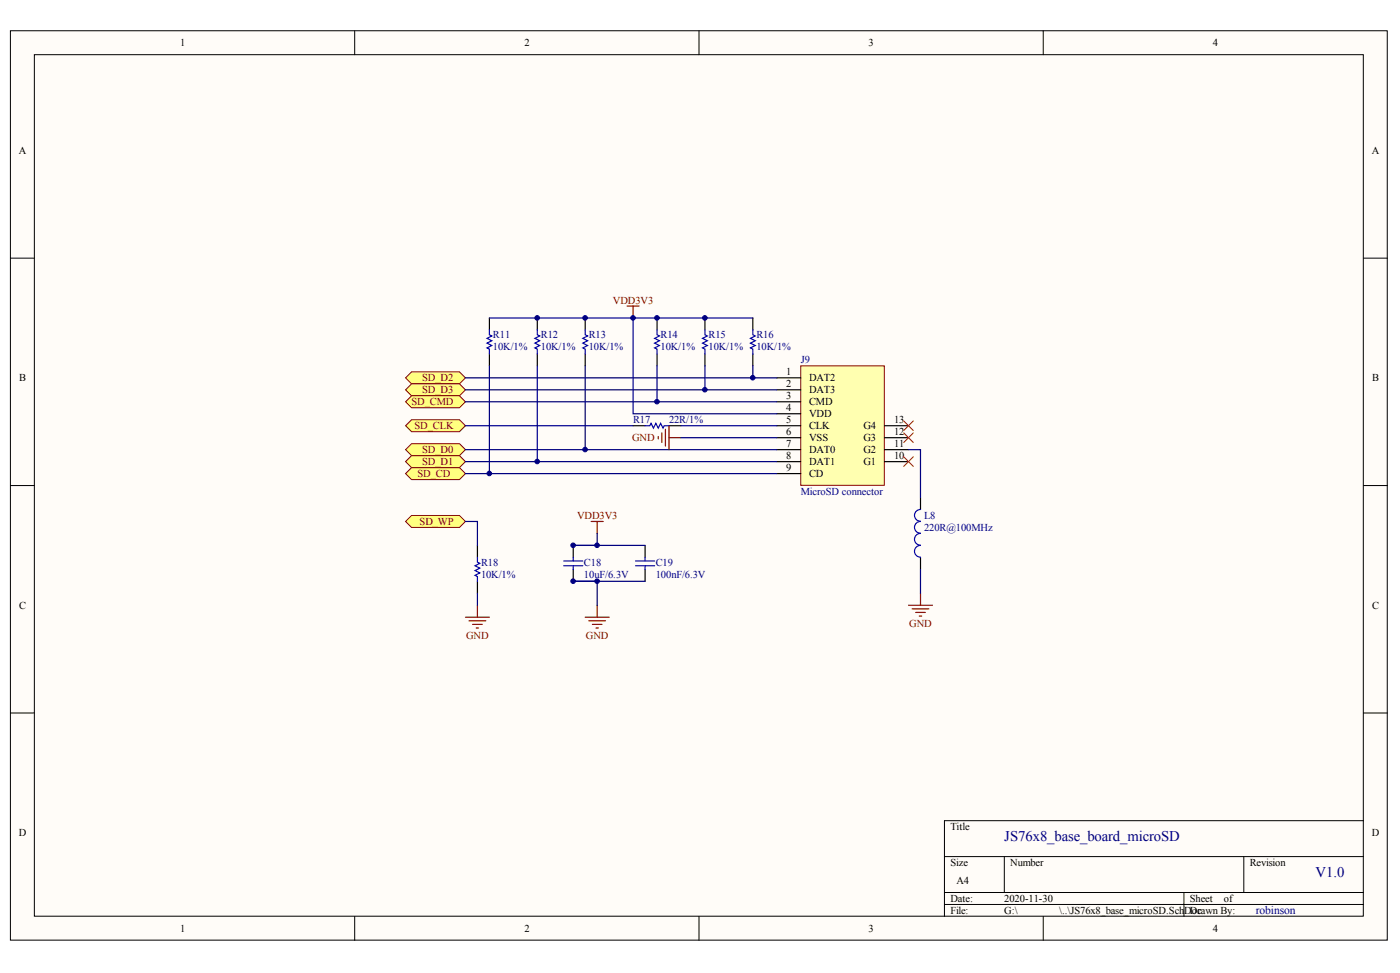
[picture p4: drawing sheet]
<svg xmlns="http://www.w3.org/2000/svg" width="285mm" height="198mm" viewBox="0 0 285 198" stroke-linecap="round" stroke-linejoin="round" font-family="sans-serif">
<g fill="#fffcf8" stroke="#000" stroke-width=".2">
<path d="M2.1 6.3h280.4v184.9h-280.4z"/>
<path d="M7 11.1h270.6v175.3h-270.6z"/>
</g>
<g fill="none" stroke="#000" stroke-width=".2">
<path d="M72.2 6.3v4.8M142.3 6.3v4.8M212.4 6.3v4.8M2.1 52.5h4.9M277.6 52.5h4.9M2.1 98.8h4.9M277.6 98.8h4.9M2.1 145h4.9M277.6 145h4.9M192.3 174.2h85.3M204.5 174.2v7.3M253.2 174.2v7.3"/>
<path d="M277.6 166.9h-85.3v19.5M72.2 186.4v4.9M142.3 186.4v4.9M192.3 181.5h85.3M192.3 184h85.3M212.4 186.4v4.9M241.1 181.5v4.9"/>
</g>
<path d="M163 74.4h17.1v24.3h-17.1z" fill="#ffffb0" stroke="#800000" stroke-width=".2"/>
<g fill="none" stroke="#000" stroke-width=".24">
<path d="M158.2 76.9h4.8M158.2 79.3h4.8M158.2 81.7h4.8M158.2 84.2h4.8M158.2 86.6h4.8M158.2 89h4.8M158.2 91.5h4.8M158.2 93.9h4.8M158.2 96.3h4.8M180.1 86.6h4.9M180.1 89h4.9M180.1 91.5h4.9"/>
<path d="M180.1 93.9h4.9"/>
</g>
<path d="M127.7 62.2h2.4M128.9 62.2v2.5" fill="none" stroke="#800000" stroke-width=".24"/>
<g fill="#ffff80" stroke="#800000" stroke-width=".2">
<path d="M82.6 76.9l1.2-1.3h9.7l1.3 1.3-1.3 1.2h-9.7z" fill-rule="evenodd"/>
<path d="M82.6 79.3l1.2-1.2h9.7l1.3 1.2-1.3 1.2h-9.7z" fill-rule="evenodd"/>
<path d="M82.6 81.7l1.2-1.2h9.7l1.3 1.2-1.3 1.2h-9.7z" fill-rule="evenodd"/>
<path d="M82.6 86.6l1.2-1.2h9.7l1.3 1.2-1.3 1.2h-9.7z" fill-rule="evenodd"/>
<path d="M82.6 96.3l1.2-1.2h9.7l1.3 1.2-1.3 1.2h-9.7z" fill-rule="evenodd"/>
<path d="M82.6 106.1l1.2-1.2h9.7l1.3 1.2-1.3 1.2h-9.7z" fill-rule="evenodd"/>
<path d="M82.6 91.5l1.2-1.3h9.7l1.3 1.3-1.3 1.2h-9.7z" fill-rule="evenodd"/>
<path d="M82.6 93.9l1.2-1.2h9.7l1.3 1.2-1.3 1.2h-9.7z" fill-rule="evenodd"/>
</g>
<g fill="none" stroke="#000" stroke-width=".24">
<path d="M99.6 64.7v2.4M99.6 72v2.4M109.4 64.7v2.4M109.4 72v2.4M119.1 64.7v2.4M119.1 72v2.4M133.8 64.7v2.4M133.8 72v2.4M143.5 64.7v2.4M143.5 72v2.4M153.3 64.7v2.4M153.3 72v2.4"/>
<path d="M128.9 86.6h2.4M136.2 86.6h2.5M97.2 110.9v2.5M97.2 118.2v2.5M116.7 110.9v2.5M116.7 115.8v2.4M131.3 110.9v2.5M131.3 115.8v2.4M187.4 101.2v2.4M187.4 113.4v2.4"/>
</g>
<g fill="none" stroke="#00f" stroke-width=".24">
<path d="M99.6 67.1v1l.5 .2-.9 .5 .9 .5-.9 .5 .9 .5-.9 .5 .4 .2v1M109.4 67.1v1l.5 .2-1 .5 1 .5-1 .5 1 .5-1 .5 .5 .2v1M119.1 67.1v1l.5 .2-.9 .5 .9 .5-.9 .5 .9 .5-.9 .5 .4 .2v1M133.8 67.1v1l.5 .2-1 .5 1 .5-1 .5 1 .5-1 .5 .5 .2v1M143.5 67.1v1l.5 .2-1 .5 1 .5-1 .5 1 .5-1 .5 .5 .2v1M153.3 67.1v1l.5 .2-1 .5 1 .5-1 .5 1 .5-1 .5 .5 .2v1M131.3 86.6h1l.3-.5 .4 1 .5-1 .5 1 .5-1 .5 1 .2-.5h1M97.2 113.4v.9l.5 .3-1 .5 1 .5-1 .4 1 .5-1 .5 .5 .3v.9M114.8 114.1h3.9M114.8 115.1h3.9M116.7 113.4v.7M116.7 115.1v.7"/>
<path d="M129.4 114.1h3.9M129.4 115.1h3.9M131.3 113.4v.7M131.3 115.1v.7M187.4 108.5a1.22 1.22 0 0 0-1.2 1.2 1.22 1.22 0 0 0 1.2 1.2 1.19 1.19 0 0 0-1.2 1.2 1.19 1.19 0 0 0 1.2 1.2M187.4 106.1a1.19 1.19 0 0 0-1.2 1.2 1.19 1.19 0 0 0 1.2 1.2M187.4 103.6a1.19 1.19 0 0 0-1.2 1.2 1.19 1.19 0 0 0 1.2 1.2"/>
</g>
<g fill="none" stroke="#000080" stroke-width=".24">
<path d="M94.8 76.9h63.4M94.8 79.3h63.4M99.6 74.4v21.9M99.6 64.7h53.7M109.4 74.4v19.5M119.1 74.4v17.1M128.9 64.7v19.5h29.3M133.8 74.4v7.3M143.5 74.4v4.9M153.3 74.4v2.5M94.8 81.7h63.4M94.8 86.6h34.1"/>
<path d="M94.8 91.5h63.4M94.8 93.9h63.4M94.8 96.3h63.4M138.7 86.6h19.5M138.7 89h19.5M185 91.5h2.4v9.7M94.8 106.1h2.4v4.8M121.6 108.5v2.4h-4.9h14.6M131.3 118.2h-14.6h4.9v4.9M187.4 115.8v4.9M97.2 120.7v2.4"/>
</g>
<g fill="none" stroke="#800000" stroke-width=".24">
<path d="M134 88.8v.5M134.8 88.1v1.9M135.5 87.3v3.4M136.2 86.6v4.9M136.2 89h2.5M120.4 106.1h2.4M121.6 106.1v2.4M94.8 125.5h4.8M95.5 126.3h3.4M96.2 127h2M97 127.7h.4M97.2 123.1v2.4"/>
<path d="M119.1 125.5h4.9M119.9 126.3h3.4M120.6 127h2M121.3 127.7h.5M121.6 123.1v2.4M185 123.1h4.9M185.7 123.8h3.4M186.4 124.6h2M187.2 125.3h.5M187.4 120.7v2.4"/>
</g>
<path d="M184 85.6l2 2M184 88.1l2 1.9M184 92.9l2 2M186 85.6l-2 2M186 88.1l-2 1.9M186 92.9l-2 2" fill="none" stroke="#f00" stroke-width=".2"/>
<g fill="#000080" stroke="#000080" stroke-width=".2">
<circle cx="99.6" cy="96.3" r=".46"/>
<circle cx="109.4" cy="93.9" r=".46"/>
<circle cx="109.4" cy="64.7" r=".46"/>
<circle cx="116.7" cy="118.2" r=".46"/>
<circle cx="116.7" cy="110.9" r=".46"/>
<circle cx="119.1" cy="91.4" r=".46"/>
<circle cx="119.1" cy="64.7" r=".46"/>
<circle cx="121.6" cy="118.2" r=".46"/>
<circle cx="121.6" cy="110.9" r=".46"/>
<circle cx="128.9" cy="64.7" r=".46"/>
<circle cx="133.8" cy="81.7" r=".46"/>
<circle cx="133.8" cy="64.7" r=".46"/>
<circle cx="143.5" cy="79.3" r=".46"/>
<circle cx="143.5" cy="64.7" r=".46"/>
<circle cx="153.3" cy="76.8" r=".46"/>
</g>
<g font-size="3" fill="#000080">
<text x="204.5" y="171.1">JS76x8_base_board_microSD</text>
<text x="267.9" y="178.4">V1.0</text>
</g>
<text font-size="2.4" fill="#000080" x="255.7" y="185.9">robinson</text>
<g font-size="2.1">
<text x="36.7" y="9.4">1</text>
<text x="106.8" y="9.4">2</text>
<text x="176.9" y="9.4">3</text>
<text x="247" y="9.4">4</text>
<text x="3.8" y="31.3">A</text>
<text x="279.3" y="31.3">A</text>
<text x="3.9" y="77.5">B</text>
<text x="160" y="76.4">1</text>
<text x="164.7" y="77.6">DAT2</text>
<text x="279.4" y="77.5">B</text>
<text x="160" y="78.8">2</text>
<text x="160" y="81.2">3</text>
<text x="160" y="83.7">4</text>
<text x="164.7" y="80">DAT3</text>
<text x="164.7" y="82.4">CMD</text>
<text x="160" y="86.1">5</text>
<text x="160" y="88.5">6</text>
<text x="164.7" y="84.9">VDD</text>
<text x="164.7" y="87.3">CLK</text>
<text x="164.7" y="89.7">VSS</text>
<text x="175.8" y="89.7">G3</text>
<text x="175.8" y="87.3">G4</text>
<text x="182.1" y="88.5">12</text>
<text x="182.1" y="86.1">13</text>
<text x="160" y="91">7</text>
<text x="160" y="93.4">8</text>
<text x="160" y="95.8">9</text>
<text x="164.7" y="92.2">DAT0</text>
<text x="164.7" y="94.6">DAT1</text>
<text x="175.8" y="94.6">G1</text>
<text x="175.8" y="92.2">G2</text>
<text x="182.1" y="93.4">10</text>
<text x="182.1" y="91">11</text>
<text x="164.7" y="97">CD</text>
<text x="3.9" y="123.8">C</text>
<text x="279.4" y="123.8">C</text>
<text x="3.8" y="170.1">D</text>
<text x="193.5" y="168.8">Title</text>
<text x="279.3" y="170.1">D</text>
<text x="193.5" y="176.1">Size</text>
<text x="194.7" y="179.8">A4</text>
<text x="205.7" y="176.1">Number</text>
<text x="254.5" y="176.1">Revision</text>
<text x="193.5" y="183.4">Date:</text>
<text x="193.5" y="185.9">File:</text>
<text x="204.5" y="183.4">2020-11-30</text>
<text x="204.5" y="185.9">G:\</text>
<text x="215.7" y="185.9">\..\JS76x8_base_microSD.SchDDrawn By:</text>
<text x="242.3" y="183.4">Sheet</text>
<text x="242.7" y="185.9">oc</text>
<text x="249.2" y="183.4">of</text>
<text x="36.7" y="189.6">1</text>
<text x="106.8" y="189.6">2</text>
<text x="176.9" y="189.6">3</text>
<text x="247" y="189.6">4</text>
</g>
<g font-size="2.1" fill="#800000">
<text x="124.8" y="61.7">VDD3V3</text>
<text x="86" y="77.6">SD_D2</text>
<text x="83.8" y="82.4">SD_CMD</text>
<text x="86" y="80">SD_D3</text>
<text x="84.4" y="87.3">SD_CLK</text>
<text x="128.7" y="89.7">GND</text>
<text x="86" y="92.2">SD_D0</text>
<text x="86" y="94.6">SD_D1</text>
<text x="85" y="97">SD_CD</text>
<text x="85.4" y="106.8">SD_WP</text>
<text x="117.5" y="105.6">VDD3V3</text>
<text x="94.9" y="129.9">GND</text>
<text x="119.3" y="129.9">GND</text>
<text x="185.1" y="127.5">GND</text>
</g>
<g font-size="2.1" fill="#000080">
<text x="100.4" y="71.2">10K/1%</text>
<text x="100.4" y="68.8">R11</text>
<text x="110.1" y="71.2">10K/1%</text>
<text x="110.1" y="68.8">R12</text>
<text x="119.9" y="71.2">10K/1%</text>
<text x="119.9" y="68.8">R13</text>
<text x="134.5" y="71.2">10K/1%</text>
<text x="134.5" y="68.8">R14</text>
<text x="144.3" y="71.2">10K/1%</text>
<text x="144.3" y="68.8">R15</text>
<text x="154" y="71.2">10K/1%</text>
<text x="154" y="68.8">R16</text>
<text x="163" y="73.9">J9</text>
<text x="128.9" y="86.1">R17</text>
<text x="136.2" y="86.1">22R/1%</text>
<text x="163" y="100.7">MicroSD connector</text>
<text x="188.1" y="105.6">L8</text>
<text x="188.1" y="108">220R@100MHz</text>
<text x="97.9" y="117.5">10K/1%</text>
<text x="97.9" y="115.1">R18</text>
<text x="118.9" y="117.5">10uF/6.3V</text>
<text x="118.9" y="115.1">C18</text>
<text x="133.5" y="117.5">100nF/6.3V</text>
<text x="133.5" y="115.1">C19</text>
</g>
</svg>
